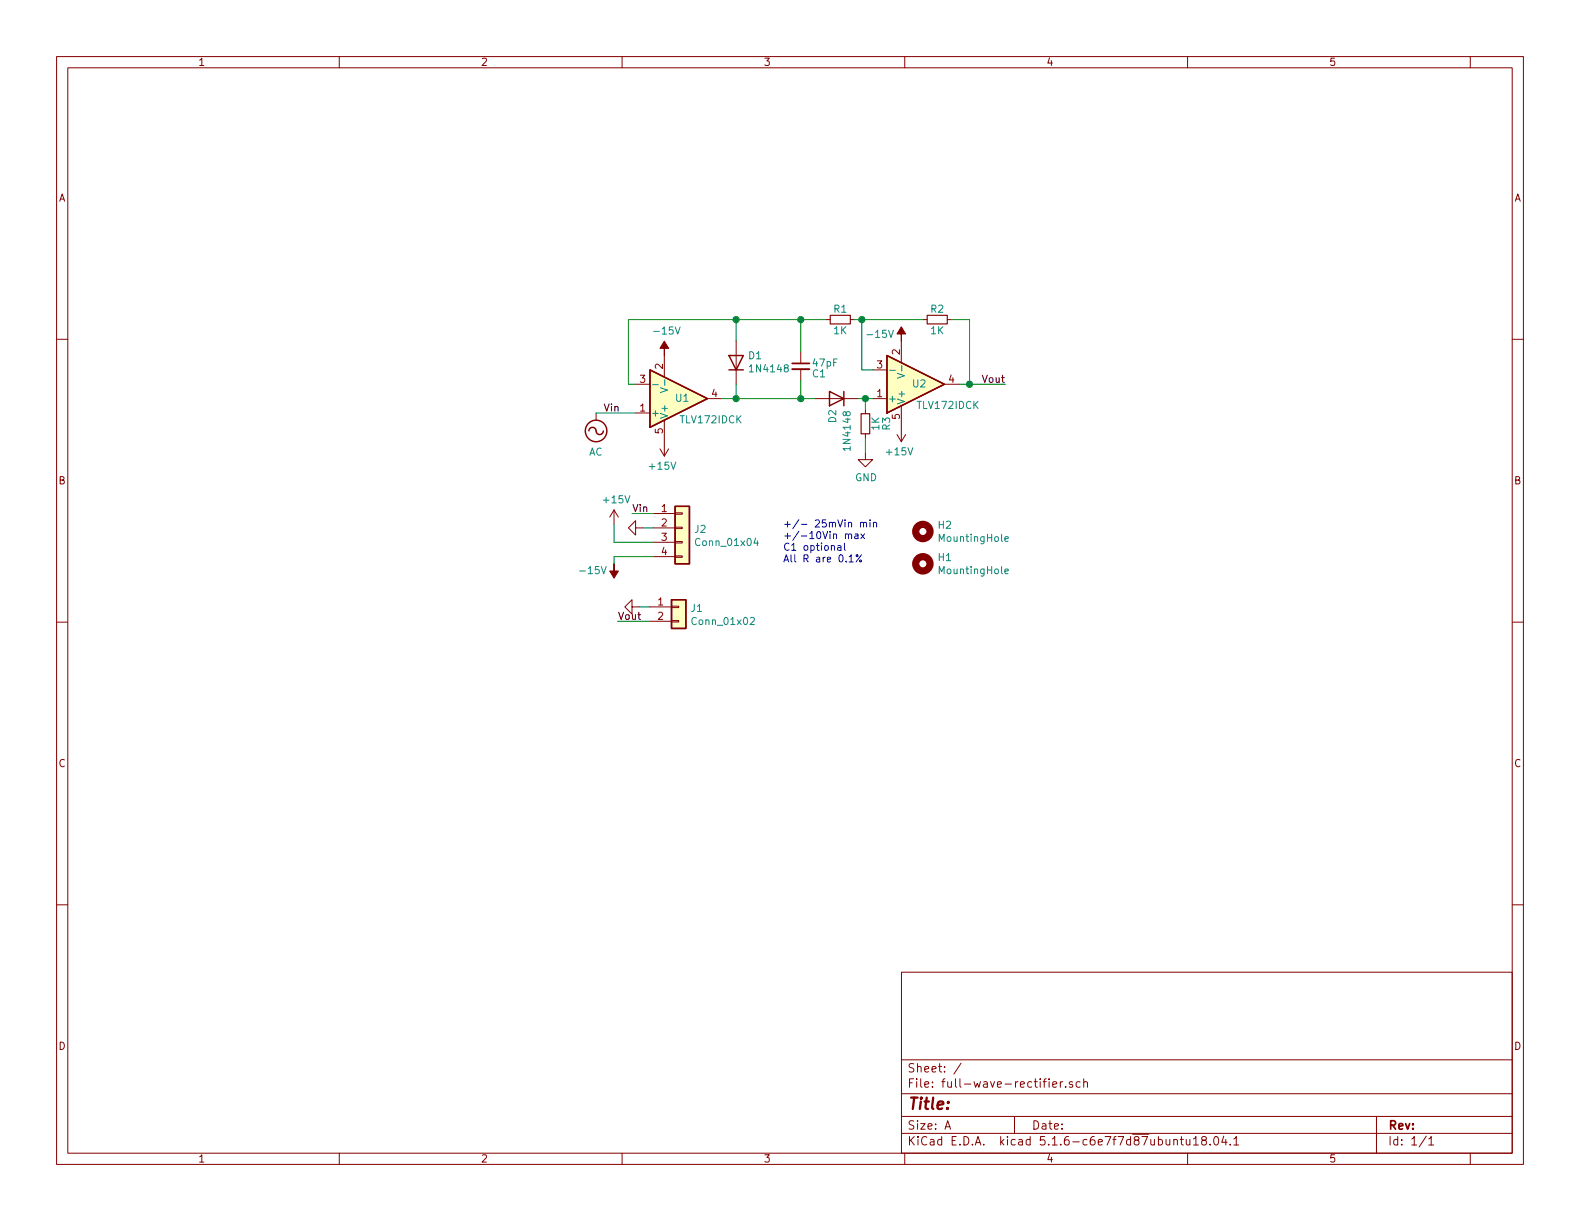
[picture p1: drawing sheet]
EESchema Schematic File Version 4
EELAYER 30 0
EELAYER END
$Descr A 11000 8500
encoding utf-8
Sheet 1 1
Title ""
Date ""
Rev ""
Comp ""
Comment1 ""
Comment2 ""
Comment3 ""
Comment4 ""
$EndDescr
$Comp
L Device:R_Small R2
U 1 1
P 6525 2225
F 0 "R2" V 6450 2225 50  0000 C CNN
F 1 "1K" V 6600 2225 50  0000 C CNN
F 2 "Resistor_SMD:R_0603_1608Metric" H 6525 2225 50  0001 C CNN
F 3 "~" H 6525 2225 50  0001 C CNN
	1    6525 2225
	0    1    1    0   
$EndComp
$Comp
L Mechanical:MountingHole H1
U 1 1
P 6425 3925
F 0 "H1" H 6525 3971 50  0000 L CNN
F 1 "MountingHole" H 6525 3880 50  0000 L CNN
F 2 "MountingHole:MountingHole_2.7mm_M2.5" H 6425 3925 50  0001 C CNN
F 3 "~" H 6425 3925 50  0001 C CNN
	1    6425 3925
	1    0    0    -1  
$EndComp
$Comp
L Mechanical:MountingHole H2
U 1 1
P 6425 3700
F 0 "H2" H 6525 3746 50  0000 L CNN
F 1 "MountingHole" H 6525 3655 50  0000 L CNN
F 2 "MountingHole:MountingHole_2.7mm_M2.5" H 6425 3700 50  0001 C CNN
F 3 "~" H 6425 3700 50  0001 C CNN
	1    6425 3700
	1    0    0    -1  
$EndComp
$Comp
L Device:C_Small C1
U 1 1
P 5575 2550
F 0 "C1" H 5650 2500 50  0000 L CNN
F 1 "47pF" H 5650 2575 50  0000 L CNN
F 2 "Capacitor_SMD:C_0603_1608Metric" H 5575 2550 50  0001 C CNN
F 3 "~" H 5575 2550 50  0001 C CNN
	1    5575 2550
	1    0    0    -1  
$EndComp
$Comp
L Diode:1N4148 D1
U 1 1
P 5125 2525
F 0 "D1" V 5171 2445 50  0000 R CNN
F 1 "1N4148" V 5080 2445 50  0000 R CNN
F 2 "Diode_SMD:D_SOD-323_HandSoldering" H 5125 2350 50  0001 C CNN
F 3 "https://assets.nexperia.com/documents/data-sheet/1N4148_1N4448.pdf" H 5125 2525 50  0001 C CNN
	1    5125 2525
	0    -1   -1   0   
$EndComp
$Comp
L Device:R_Small R3
U 1 1
P 6025 2950
F 0 "R3" V 5875 2950 50  0000 C CNN
F 1 "1K" V 5950 2950 50  0000 C CNN
F 2 "Resistor_SMD:R_0603_1608Metric" H 6025 2950 50  0001 C CNN
F 3 "~" H 6025 2950 50  0001 C CNN
	1    6025 2950
	-1   0    0    1   
$EndComp
$Comp
L Device:R_Small R1
U 1 1
P 5850 2225
F 0 "R1" V 5775 2225 50  0000 C CNN
F 1 "1K" V 5925 2225 50  0000 C CNN
F 2 "Resistor_SMD:R_0603_1608Metric" H 5850 2225 50  0001 C CNN
F 3 "~" H 5850 2225 50  0001 C CNN
	1    5850 2225
	0    1    1    0   
$EndComp
Wire Wire Line
	5125 2225 5125 2375
Wire Wire Line
	5025 2775 5125 2775
Wire Wire Line
	5125 2675 5125 2775
Connection ~ 5125 2775
$Comp
L power:GND #PWR07
U 1 1
P 4475 3675
F 0 "#PWR07" H 4475 3425 50  0001 C CNN
F 1 "GND" H 4480 3502 50  0001 C CNN
F 2 "" H 4475 3675 50  0001 C CNN
F 3 "" H 4475 3675 50  0001 C CNN
	1    4475 3675
	0    1    1    0   
$EndComp
Wire Wire Line
	4525 4325 4300 4325
Text Label 4300 4325 0    50   ~ 0
Vout
Text Label 4400 3575 0    50   ~ 0
Vin
$Comp
L Amplifier_Operational:TLV172IDCK U1
U 1 1
P 4625 2775
F 0 "U1" H 4750 2775 50  0000 C CNN
F 1 "TLV172IDCK" H 4950 2925 50  0000 C CNN
F 2 "Package_TO_SOT_SMD:SOT-353_SC-70-5" H 4825 2775 50  0001 C CNN
F 3 "http://www.ti.com/lit/ds/symlink/tlv172.pdf" H 4625 2775 50  0001 C CNN
	1    4625 2775
	1    0    0    1   
$EndComp
$Comp
L power:AC #PWR0101
U 1 1
P 4150 2875
F 0 "#PWR0101" H 4150 2775 50  0001 C CNN
F 1 "AC" H 4150 3150 50  0000 C CNN
F 2 "" H 4150 2875 50  0001 C CNN
F 3 "" H 4150 2875 50  0001 C CNN
	1    4150 2875
	-1   0    0    1   
$EndComp
$Comp
L power:+15V #PWR0102
U 1 1
P 4625 3075
F 0 "#PWR0102" H 4625 2925 50  0001 C CNN
F 1 "+15V" H 4640 3248 50  0000 C CNN
F 2 "" H 4625 3075 50  0001 C CNN
F 3 "" H 4625 3075 50  0001 C CNN
	1    4625 3075
	-1   0    0    1   
$EndComp
$Comp
L power:-15V #PWR0103
U 1 1
P 4625 2475
F 0 "#PWR0103" H 4625 2575 50  0001 C CNN
F 1 "-15V" H 4640 2648 50  0000 C CNN
F 2 "" H 4625 2475 50  0001 C CNN
F 3 "" H 4625 2475 50  0001 C CNN
	1    4625 2475
	1    0    0    -1  
$EndComp
$Comp
L Amplifier_Operational:TLV172IDCK U2
U 1 1
P 6275 2675
F 0 "U2" H 6400 2675 50  0000 C CNN
F 1 "TLV172IDCK" H 6600 2825 50  0000 C CNN
F 2 "Package_TO_SOT_SMD:SOT-353_SC-70-5" H 6475 2675 50  0001 C CNN
F 3 "http://www.ti.com/lit/ds/symlink/tlv172.pdf" H 6275 2675 50  0001 C CNN
	1    6275 2675
	1    0    0    1   
$EndComp
$Comp
L Diode:1N4148 D2
U 1 1
P 5825 2775
F 0 "D2" V 5850 2950 50  0000 R CNN
F 1 "1N4148" V 5750 3150 50  0000 R CNN
F 2 "Diode_SMD:D_SOD-323_HandSoldering" H 5825 2600 50  0001 C CNN
F 3 "https://assets.nexperia.com/documents/data-sheet/1N4148_1N4448.pdf" H 5825 2775 50  0001 C CNN
	1    5825 2775
	-1   0    0    1   
$EndComp
$Comp
L power:+15V #PWR0104
U 1 1
P 6275 2975
F 0 "#PWR0104" H 6275 2825 50  0001 C CNN
F 1 "+15V" H 6290 3148 50  0000 C CNN
F 2 "" H 6275 2975 50  0001 C CNN
F 3 "" H 6275 2975 50  0001 C CNN
	1    6275 2975
	-1   0    0    1   
$EndComp
$Comp
L power:-15V #PWR0105
U 1 1
P 6275 2375
F 0 "#PWR0105" H 6275 2475 50  0001 C CNN
F 1 "-15V" H 6125 2425 50  0000 C CNN
F 2 "" H 6275 2375 50  0001 C CNN
F 3 "" H 6275 2375 50  0001 C CNN
	1    6275 2375
	1    0    0    -1  
$EndComp
Wire Wire Line
	6675 2675 6750 2675
Wire Wire Line
	6750 2675 6750 2225
Wire Wire Line
	6750 2225 6625 2225
Connection ~ 6750 2675
Wire Wire Line
	6750 2675 7000 2675
Wire Wire Line
	6425 2225 6000 2225
Wire Wire Line
	6075 2575 6000 2575
Wire Wire Line
	6000 2575 6000 2225
Connection ~ 6000 2225
Wire Wire Line
	6000 2225 5950 2225
Wire Wire Line
	5975 2775 6025 2775
Wire Wire Line
	6025 2775 6025 2850
Connection ~ 6025 2775
Wire Wire Line
	6025 2775 6075 2775
Wire Wire Line
	5575 2650 5575 2775
Wire Wire Line
	5575 2775 5675 2775
Wire Wire Line
	5750 2225 5575 2225
Wire Wire Line
	5575 2225 5575 2450
Connection ~ 5575 2225
Wire Wire Line
	5575 2225 5125 2225
Wire Wire Line
	5125 2775 5575 2775
Connection ~ 5575 2775
$Comp
L power:GND #PWR0106
U 1 1
P 6025 3150
F 0 "#PWR0106" H 6025 2900 50  0001 C CNN
F 1 "GND" H 6030 2977 50  0000 C CNN
F 2 "" H 6025 3150 50  0001 C CNN
F 3 "" H 6025 3150 50  0001 C CNN
	1    6025 3150
	1    0    0    -1  
$EndComp
Wire Wire Line
	6025 3050 6025 3150
Wire Wire Line
	4150 2875 4425 2875
Wire Wire Line
	5125 2225 4375 2225
Wire Wire Line
	4375 2225 4375 2675
Wire Wire Line
	4375 2675 4425 2675
Connection ~ 5125 2225
Text Label 4200 2875 0    50   ~ 0
Vin
$Comp
L power:GND #PWR0107
U 1 1
P 4450 4225
F 0 "#PWR0107" H 4450 3975 50  0001 C CNN
F 1 "GND" H 4455 4052 50  0001 C CNN
F 2 "" H 4450 4225 50  0001 C CNN
F 3 "" H 4450 4225 50  0001 C CNN
	1    4450 4225
	0    1    1    0   
$EndComp
$Comp
L power:+15V #PWR0108
U 1 1
P 4275 3650
F 0 "#PWR0108" H 4275 3500 50  0001 C CNN
F 1 "+15V" H 4290 3823 50  0000 C CNN
F 2 "" H 4275 3650 50  0001 C CNN
F 3 "" H 4275 3650 50  0001 C CNN
	1    4275 3650
	1    0    0    -1  
$EndComp
$Comp
L power:-15V #PWR0109
U 1 1
P 4275 3925
F 0 "#PWR0109" H 4275 4025 50  0001 C CNN
F 1 "-15V" H 4425 3975 50  0000 C CNN
F 2 "" H 4275 3925 50  0001 C CNN
F 3 "" H 4275 3925 50  0001 C CNN
	1    4275 3925
	-1   0    0    1   
$EndComp
Wire Wire Line
	4550 3675 4475 3675
Wire Wire Line
	4400 3575 4550 3575
Wire Wire Line
	4275 3650 4275 3775
Wire Wire Line
	4275 3775 4550 3775
Wire Wire Line
	4550 3875 4275 3875
Wire Wire Line
	4275 3875 4275 3925
Wire Wire Line
	4525 4225 4450 4225
Text Label 7000 2675 2    50   ~ 0
Vout
Text Notes 5450 3925 0    50   ~ 0
+/- 25mVin min\n+/-10Vin max\nC1 optional\nAll R are 0.1%
$Comp
L Connector_Generic:Conn_01x04 J2
U 1 1
P 4750 3675
F 0 "J2" H 4830 3667 50  0000 L CNN
F 1 "Conn_01x04" H 4830 3576 50  0000 L CNN
F 2 "Connector_PinSocket_2.54mm:PinSocket_1x04_P2.54mm_Vertical" H 4750 3675 50  0001 C CNN
F 3 "~" H 4750 3675 50  0001 C CNN
	1    4750 3675
	1    0    0    -1  
$EndComp
$Comp
L Connector_Generic:Conn_01x02 J1
U 1 1
P 4725 4225
F 0 "J1" H 4805 4217 50  0000 L CNN
F 1 "Conn_01x02" H 4805 4126 50  0000 L CNN
F 2 "Connector_PinSocket_2.54mm:PinSocket_1x02_P2.54mm_Vertical" H 4725 4225 50  0001 C CNN
F 3 "~" H 4725 4225 50  0001 C CNN
	1    4725 4225
	1    0    0    -1  
$EndComp
$EndSCHEMATC
